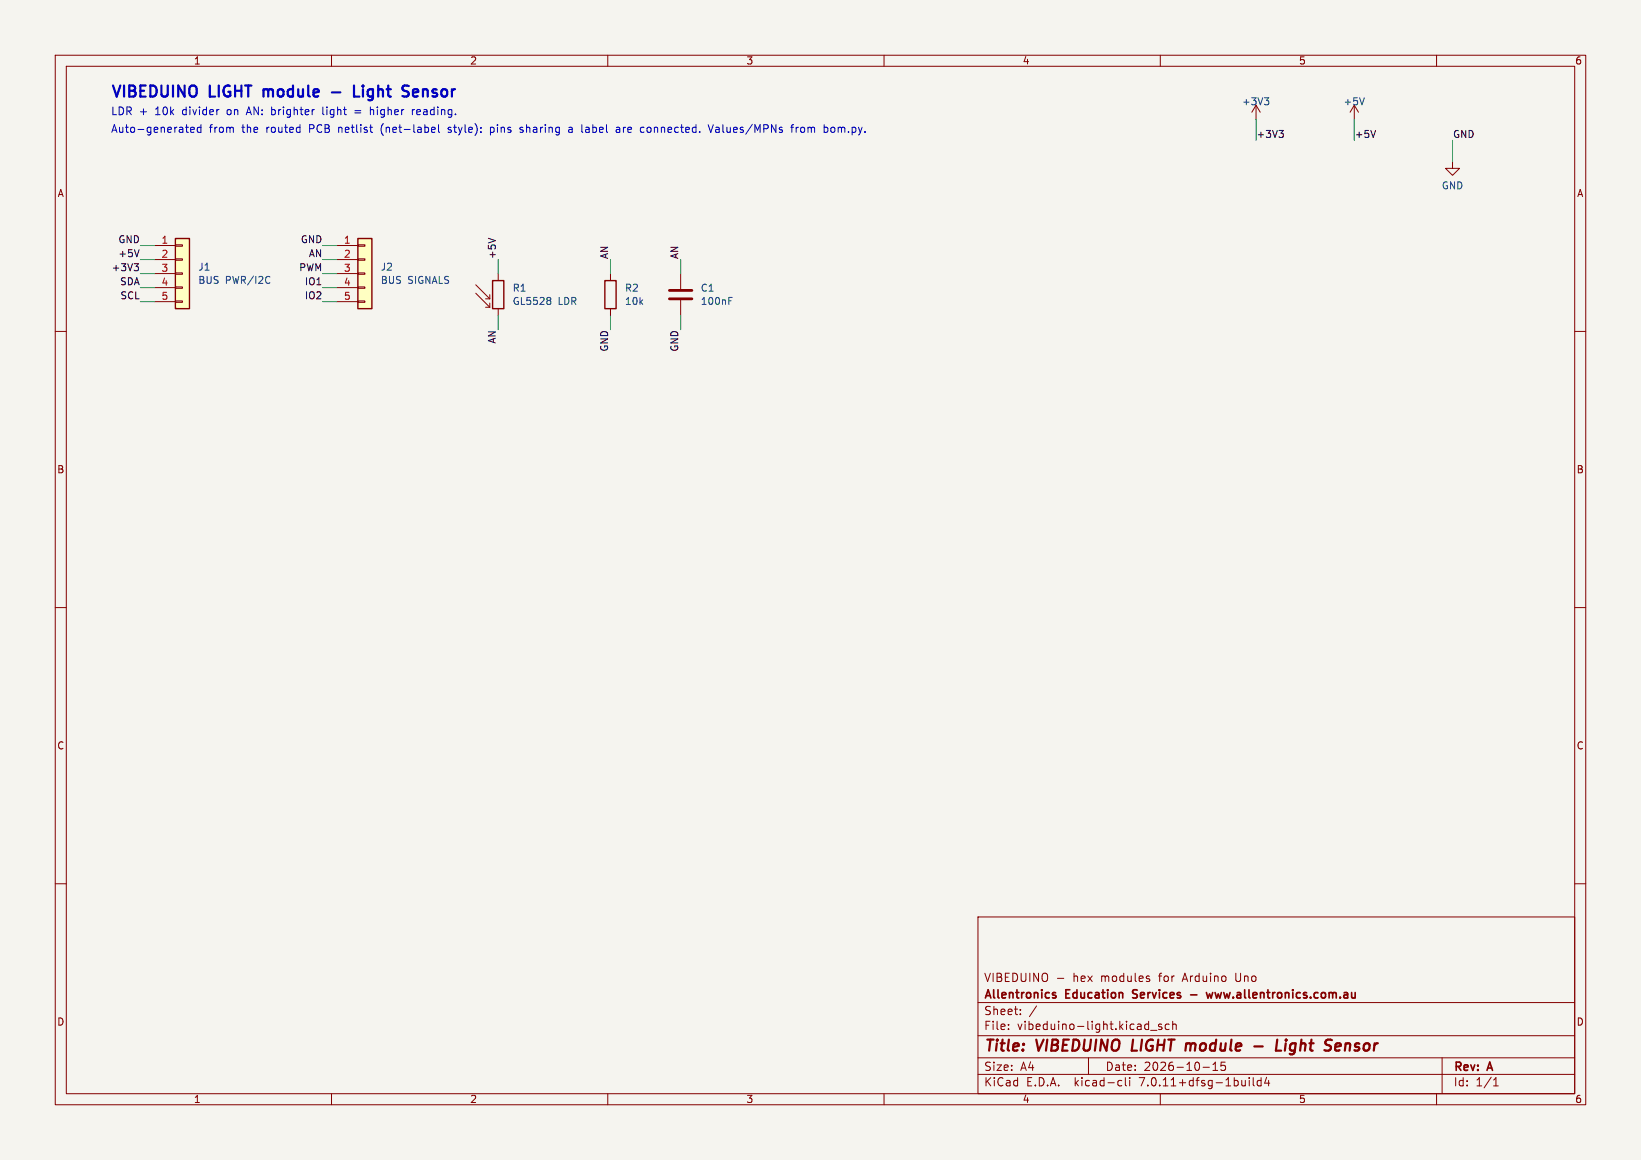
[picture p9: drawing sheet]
<svg xmlns="http://www.w3.org/2000/svg" width="297mm" height="210mm" viewBox="0 0 297 210" stroke-linecap="round" stroke-linejoin="round" font-family="sans-serif">
<path d="M0 0h297v210h-297z" fill="#f5f4ef" stroke="#f5f4ef" stroke-width=".18"/>
<g fill="none" stroke="#840000" stroke-width=".18">
<path d="M10 10h277v190h-277zM12 12h273v186h-273zM60 10v2M110 10v2M160 10v2M210 10v2M227.3 19.1l-.7 1.2M227.3 19.1v2.5M227.3 19.1l.8 1.2M245.1 19.1l-.8 1.2M245.1 19.1v2.5M245.1 19.1l.8 1.2"/>
<path d="M260 10v2M262.9 29.2v1.3h1.3l-1.3 1.3-1.3-1.3h1.3M10 60h2M27.9 44.5h3.8M27.9 47h3.8M27.9 49.5h3.8M27.9 52.1h3.8M27.9 54.6h3.8M31.7 54.5h1.3v.2h-1.3zM31.7 51.9h1.3v.3h-1.3zM31.7 49.4h1.3v.3h-1.3zM31.7 46.9h1.3v.2h-1.3z"/>
<path d="M31.7 44.3h1.3v.3h-1.3zM61 44.5h3.8M61 47h3.8M61 49.5h3.8M61 52.1h3.8M61 54.6h3.8M64.8 54.5h1.2v.2h-1.2zM64.8 51.9h1.2v.3h-1.2zM64.8 49.4h1.2v.3h-1.2zM64.8 46.9h1.2v.2h-1.2zM64.8 44.3h1.2v.3h-1.2zM86.1 53.1l2.5 2.5"/>
<path d="M86.1 51.6l2.5 2.5M87.9 55.6h.7M87.9 54.1h.7M88.6 53.3v.8M88.6 54.9v.7M90.2 49.5v1.3M90.2 55.9v1.3M110.5 49.5v1.3M110.5 55.9v1.3M123.2 49.5v2.8M123.2 54.4v2.8M285 60h2"/>
<path d="M10 110h2M285 110h2M10 160h2M285 160h2M177 166h108v32h-108zM191.4 177.1h1.1M207.9 177.2l.2 .2-.2 .3M207.9 176.7l.1 .1M60 198v2M110 198v2M160 198v2M177 194.5h108"/>
<path d="M177 191.5h108M177 187.5h108M177 181.5h108M182.5 186.3v.1M182.5 185.5v.1M184.7 183.6v.1M184.7 182.8v.1M187.6 182.1l-1.3 2M197 191.5v3M202.6 195.6l.4 .1M203 196.5l-.4 .1M203.7 195.1v1.3l.2 .2"/>
<path d="M204.5 195.1v.1M204.5 195.6v1M208.2 186.5h1.2M210 198v2M210.2 185.5l-.3-.1-.2 .2v.2l.5 .2v.3h-.5M211.6 185.5l-.4-.1-.3 .3v.4l.1 .2h.6M212.2 185.5l.3-.1 .3 .1 .1 .9M212.2 184.9v1.5M217.7 193.2h1.2M219.5 193.8h.9M219.5 192.7l.5-.4v1.5M221.7 192.3h-.7v.7l.2-.1h.5l.1 .3-.1 .5-.2 .1-.5-.1"/>
<path d="M226.1 195.1v.1M226.1 195.6v1M226.8 195.1v1.3l.2 .2M228.2 195.7l-.4-.1-.3 .3v.4l.2 .2h.5M228.2 195.1v1.5M229.2 195l-.3 1.1h.9M229.6 195.6v1M260 198v2M261 191.5v6.5M270.3 196.6h.9M270.3 195.5l.4-.4v1.5"/>
</g>
<path d="M205.1 188.2l-.3 2h1M227 189.4h1.5M231.2 188.2l-.3 2h1M232.7 188.9l-.2 1.3M232.8 188.2v.2M232.8 188.2l-.1 .1 .1 .1M232.8 188.2l.1 .1-.1 .1M233.4 190.8l.2 .1M242 188.9l.6 .1v.4l-.9 .1M242.5 190.1l-.6 .1" fill="none" stroke="#840000" stroke-width=".4"/>
<path d="M190.7 179.7l.4 .1M205.1 179.3v.5M218.3 179.7l.3 1 .3-.7 .3 .7 .3-1M190.7 180.2l.4 .1v.2l-.2 .2h-.3M205 180.6l.2 .1M215.5 180.1h1.1" fill="none" stroke="#840000" stroke-width=".3"/>
<path d="M31.7 43.2h2.6v12.7h-2.6zM64.8 43.2h2.5v12.7h-2.5zM89.2 50.8h2v5.1h-2zM109.5 50.8h2v5.1h-2z" fill="none" stroke="#840000" stroke-width=".25"/>
<path d="M121.2 54.1h4M121.2 52.6h4" fill="none" stroke="#840000" stroke-width=".51"/>
<path d="M228.8 17.7h.8l-.4 .5M229.4 18.2l.2 .2v.3l-.2 .3M246.9 17.7l-.4 1.3M48.6 50l.2 .2M48.8 51.2l-.2 .1M99.4 53.8l.3 .3-.3 .3 .2 .1 .1 .4-.3 .2M131.9 54.5h.4M131.9 53.8h.6" fill="none" stroke="#006464" stroke-width=".18"/>
<g fill="#ffffc2" stroke="#ffffc2" stroke-width=".18">
<path d="M31.7 43.2h2.6v12.7h-2.6z"/>
<path d="M64.8 43.2h2.5v12.7h-2.5z"/>
</g>
<path d="M231.5 23.6h.8l-.5 .5M232 24.1l.3 .2v.3l-.3 .3M249 23.6l-.5 1.3M24.3 47.7h.8l-.5 .5M24.8 48.2l.3 .3v.3l-.3 .2M25.2 45.2l-.4 1.3M88.4 43.1l1.3 .5" fill="none" stroke="#0f0f0f" stroke-width=".18"/>
<g fill="none" stroke="#0000c2" stroke-width=".18">
<path d="M39.5 19.8h.1M58.4 19.4v1.2l.2 .2M67 20l.2-.2 .4 .1v.9M67 19.4v1.4M74.6 19.8v1M75 19.8l-.2 .1-.2 .2M75.5 19.9v.8M33.6 23h.5M34 24h.1M34.5 23.5l.7-.1-.1-.3-.4-.1-.2 .2 .1 .7h.5M36.4 23.1l-.4-.1-.3 .3 .1 .6h.6M36.4 22.6v1.4"/>
<path d="M64.2 20h1.1M64.2 20.4h1.1M69.1 22.8l-.1 .5 .1 .8M76.1 20.2l-.7 .1M78.2 23.1l.4-.1 .2 .4-.7 .1M78.2 23.9h.5M79.4 22.6v1.2l.2 .2M81.1 23.9l.4 .1M81.5 23l-.4 .2 .1 .2 .3 .1M88.8 23.1h.5M88.8 23.9h.5M88.8 23v1.4"/>
<path d="M94.6 23.1l-.3-.1-.2 .2 .1 .2 .4 .2v.3h-.5M103 23.1h.5l.1 .9M103.6 23.4h-.5a.27 .27 0 0 0-.2 .3 .27 .27 0 0 0 .2 .3l.5-.1M106 23.8l.2 .2h.3M106.4 23l-.4 .1M106.5 23.4h-.3l-.2 .2M111.6 23.1h.5l.1 .9M112.2 23.4h-.5a.27 .27 0 0 0-.2 .3 .27 .27 0 0 0 .2 .3l.5-.1M117.2 23.1l-.1 .2 .1 .6M128.2 22.6l.4 1.4 .5-1.4M130 23l-.4 .1M130 23.4h-.3a.27 .27 0 0 0-.2 .3 .27 .27 0 0 0 .2 .3h.3"/>
<path d="M143.1 23h.5M143.6 22.6l-.3 .2v1.2M144.1 23v1M144.5 23l-.3 .1-.1 .2M151 23.2l-.4-.2-.2 .3 .1 .6 .3 .1 .2-.2"/>
</g>
<path d="M47.7 16.2v1.3M47.8 16.2l-.1 .1M60.1 16.7h1.5M64.1 15.5v2h.9M65.7 15.5v.2M65.7 16.2v1.3M65.7 15.5l-.1 .1 .1 .1M65.7 15.5l.1 .1-.1 .1M75.4 16.2h-.4l-.3 .2 .1 1 .6 .1M75.7 16.6l-1 .2" fill="none" stroke="#0000c2" stroke-width=".4"/>
<g fill="none" stroke="#009600" stroke-width=".18">
<path d="M227.3 21.6v3.8M245.1 21.6v3.8M262.9 25.4v3.8M25.4 44.5h2.5M25.4 47h2.5M25.4 54.6h2.5M25.4 49.5h2.5M25.4 52.1h2.5M58.4 44.5h2.6M58.4 47h2.6M58.4 54.6h2.6M58.4 49.5h2.6"/>
<path d="M58.4 52.1h2.6M90.2 47v2.5M90.2 57.2v2.5M110.5 47v2.5M110.5 57.2v2.5M123.2 47v2.5M123.2 57.2v2.5"/>
</g>
<g font-size="2.8" fill="#0000c2">
<text x="20" y="17.8">VIBEDUINO</text>
<text x="38" y="17.8">LIGHT</text>
<text x="48.6" y="17.8">module</text>
<text x="66.5" y="17.8">Light</text>
<text x="76.2" y="17.8">Sensor</text>
</g>
<g font-size="2.8" fill="#840000">
<text x="178" y="190.9">Title:</text>
<text x="187.7" y="190.9">VIBEDUINO</text>
<text x="205.7" y="190.9">LIGHT module</text>
<text x="234.2" y="190.9">Light</text>
<text x="243.8" y="190.9">Sensor</text>
</g>
<g font-size="2.1" fill="#840000">
<text x="178" y="178">VIBEDUINO</text>
<text x="194.2" y="178">hex</text>
<text x="199.4" y="178">modules</text>
<text x="210.1" y="178">for</text>
<text x="214.5" y="178">Arduino</text>
<text x="224.2" y="178">Uno</text>
<text x="178" y="184">Sheet:</text>
<text x="178" y="181.2">Allentronics</text>
<text x="193" y="181.2">Education</text>
<text x="205.7" y="181.2">Services</text>
<text x="220.3" y="181.2">www.allentronics.com.au</text>
<text x="178" y="186.7">File:</text>
<text x="184.1" y="186.7">vibeduino-light.kicad_sch</text>
<text x="178" y="196.9">KiCad</text>
<text x="178" y="194.1">Size:</text>
<text x="184.7" y="194.1">A4</text>
<text x="185.7" y="196.9">E.D.A.</text>
<text x="194.6" y="196.9">kicad-cli</text>
<text x="200" y="194.1">Date:</text>
<text x="206.5" y="196.9">7.0.11+dfsg-1build4</text>
<text x="207" y="194.1">2026-10-15</text>
<text x="263" y="194.3">Rev:</text>
<text x="263" y="196.9">Id:</text>
<text x="267.1" y="196.9">1/1</text>
<text x="269.4" y="194.3">A</text>
</g>
<g font-size="1.9" fill="#0000c2">
<text x="20" y="20.9">LDR +</text>
<text x="28.2" y="20.9">10k</text>
<text x="33.2" y="20.9">divider</text>
<text x="41.4" y="20.9">on</text>
<text x="45.2" y="20.9">AN: brighter</text>
<text x="59.2" y="20.9">light</text>
<text x="68.2" y="20.9">higher</text>
<text x="76" y="20.9">reading.</text>
<text x="20" y="24.2">Auto-generated</text>
<text x="37.8" y="24.2">from</text>
<text x="43.9" y="24.2">the</text>
<text x="48.4" y="24.2">routed</text>
<text x="56.3" y="24.2">PCB</text>
<text x="61.8" y="24.2">netlist</text>
<text x="69.6" y="24.2">(net-label</text>
<text x="82" y="24.2">style):</text>
<text x="89.8" y="24.2">pins</text>
<text x="95.3" y="24.2">sharing</text>
<text x="104.3" y="24.2">a</text>
<text x="106.8" y="24.2">label</text>
<text x="113.3" y="24.2">are</text>
<text x="117.8" y="24.2">connected.</text>
<text x="130.4" y="24.2">Values/MPNs</text>
<text x="145.5" y="24.2">from</text>
<text x="151.6" y="24.2">bom.py.</text>
</g>
<g font-size="1.8" fill="#840000">
<text x="35" y="11.9">1</text>
<text x="85" y="11.9">2</text>
<text x="135" y="11.9">3</text>
<text x="185" y="11.9">4</text>
<text x="235" y="11.9">5</text>
<text x="285" y="11.9">6</text>
<text x="10.3" y="35.9">A</text>
<text x="285.3" y="35.9">A</text>
<text x="10.3" y="85.9">B</text>
<text x="285.3" y="85.9">B</text>
<text x="10.3" y="135.9">C</text>
<text x="285.3" y="135.9">C</text>
<text x="10.3" y="185.9">D</text>
<text x="285.3" y="185.9">D</text>
<text x="35" y="199.9">1</text>
<text x="85" y="199.9">2</text>
<text x="135" y="199.9">3</text>
<text x="185" y="199.9">4</text>
<text x="235" y="199.9">5</text>
<text x="285" y="199.9">6</text>
</g>
<g font-size="1.8" fill="#006464">
<text x="224.7" y="19.3">+3V3</text>
<text x="243.1" y="19.3">+5V</text>
<text x="260.9" y="34.5">GND</text>
<text x="35.8" y="49.2">J1</text>
<text x="35.8" y="51.6">BUS</text>
<text x="40.8" y="51.6">PWR/I2C</text>
<text x="68.8" y="49.2">J2</text>
<text x="68.8" y="51.6">BUS</text>
<text x="73.8" y="51.6">SIGNALS</text>
<text x="92.7" y="53">R1</text>
<text x="113" y="53">R2</text>
<text x="126.7" y="53">C1</text>
<text x="92.7" y="55.4">GL5528</text>
<text x="101" y="55.4">LDR</text>
<text x="113" y="55.4">10k</text>
<text x="126.7" y="55.4">100nF</text>
</g>
<g font-size="1.8" fill="#0f0f0f">
<text x="227.3" y="25.1">+3V3</text>
<text x="245.1" y="25.1">+5V</text>
<text x="262.9" y="25.1">GND</text>
<text x="21.3" y="46.6">+5V</text>
<text x="21.3" y="44.1">GND</text>
<text x="54.3" y="44.1">GND</text>
<text x="55.8" y="46.6">AN</text>
<text x="89.8" y="47" transform="rotate(-90 89.8 47)">+5V</text>
<text x="110.1" y="47" transform="rotate(-90 110.1 47)">AN</text>
<text x="122.8" y="47" transform="rotate(-90 122.8 47)">AN</text>
<text x="20.1" y="49.2">+3V3</text>
<text x="21.6" y="51.7">SDA</text>
<text x="54" y="49.2">PWM</text>
<text x="55.1" y="51.7">IO1</text>
<text x="21.7" y="54.3">SCL</text>
<text x="55.1" y="54.3">IO2</text>
<text x="89.8" y="62.3" transform="rotate(-90 89.8 62.3)">AN</text>
<text x="110.1" y="63.8" transform="rotate(-90 110.1 63.8)">GND</text>
<text x="122.8" y="63.8" transform="rotate(-90 122.8 63.8)">GND</text>
</g>
<g font-size="1.8" fill="#a90000">
<text x="29.1" y="44.2">1</text>
<text x="29.1" y="46.7">2</text>
<text x="62.2" y="44.2">1</text>
<text x="62.2" y="46.7">2</text>
<text x="29.1" y="49.3">3</text>
<text x="29.1" y="51.8">4</text>
<text x="62.2" y="49.3">3</text>
<text x="62.2" y="51.8">4</text>
<text x="29.1" y="54.4">5</text>
<text x="62.2" y="54.4">5</text>
</g>
</svg>
